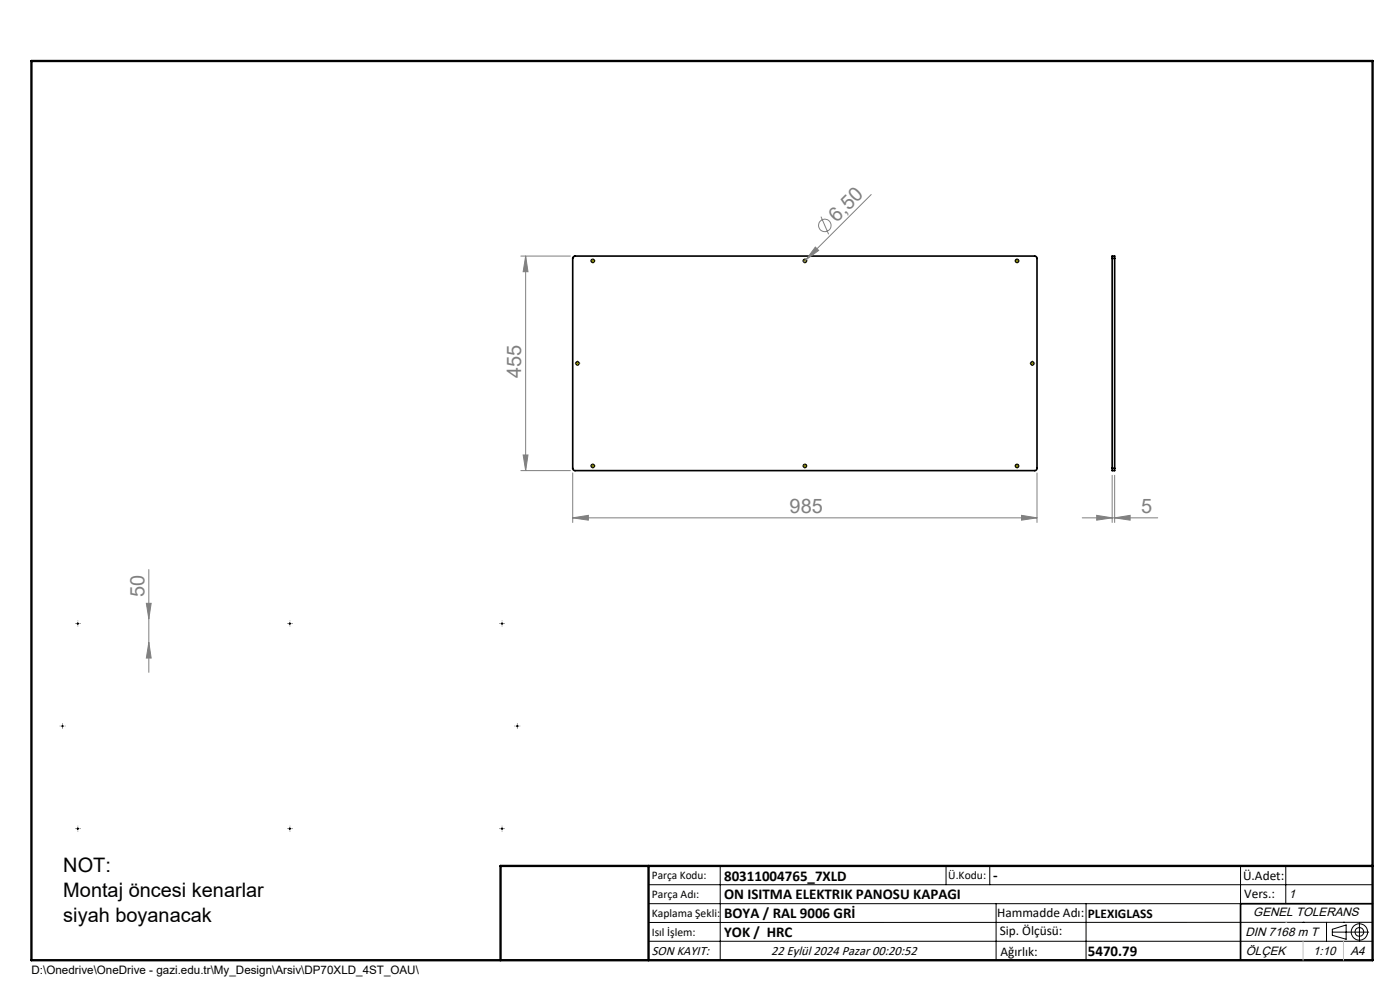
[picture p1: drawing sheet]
<svg xmlns="http://www.w3.org/2000/svg" width="297mm" height="210mm" viewBox="0 0 297 210" stroke-linecap="round" stroke-linejoin="round" font-family="sans-serif">
<g fill="none" stroke="#000" stroke-width=".35">
<path d="M121.6 54.5l.4-.2 97.7 .1 .3 .3-.1 44.9-.3 .2h-97.8l-.3-.4v-44.7zM235.9 54.8v-.5h.6v.5M235.9 54.8v44.5M235.9 54.8h.6M236.5 54.8v44.5M235.9 99.3v.5h.6v-.5M235.9 99.3h.6M291.2 191.7h-28v12"/>
<circle cx="125.7" cy="55.3" r=".33"/>
<circle cx="170.7" cy="55.3" r=".34"/>
<circle cx="215.7" cy="55.3" r=".33"/>
<circle cx="122.5" cy="77.1" r=".32"/>
<circle cx="219" cy="77.1" r=".32"/>
<circle cx="125.7" cy="98.8" r=".33"/>
<circle cx="170.7" cy="98.8" r=".34"/>
<circle cx="215.7" cy="98.8" r=".33"/>
</g>
<g fill="none" stroke="#808080" stroke-width=".21">
<path d="M110.5 54.3h10.5M111.5 54.3v45.5M111.5 54.3l.5 3.3h-1zM173 52.4l.7 .7-2.7 2zM174.2 46l1.6 3.7M184.8 41.3l-14.3 14.3M110.5 99.8h10.5M111 96.5h1l-.5 3.3zM121.5 109.8l3.3-.5v1zM121.5 100.3v10.5M121.5 109.8h98.5M216.7 109.3l3.3 .5-3.3 .5z"/>
<path d="M220 100.3v10.5M229.6 109.8h16M232.7 109.3l3.2 .5-3.2 .5zM235.9 100.8v10M236.5 109.8l3.2-.5v1zM236.5 100.8v10M31 128h1.1l-.5 3.3zM31.6 136.3l.5 3.3h-1.1zM31.6 120.8v21.8"/>
<circle cx="175" cy="47.8" r="1.33"/>
</g>
<g fill="none" stroke="#000" stroke-width=".21">
<path d="M16.3 132.3h.5M16.5 132v.5M61.2 132.3h.5M61.5 132v.5M106.3 132.3h.5M106.5 132v.5M13 154h.5M13.3 153.8v.5M109.5 154h.5M109.7 153.8v.5M16.3 175.8h.5M16.5 175.5v.5"/>
<path d="M61.2 175.8h.5M61.5 175.5v.5M106.3 175.8h.5M106.5 175.5v.5M137.6 187.7h153.6M137.6 191.7h153.6M137.6 199.7h153.6M152.8 183.7v20M200.7 183.7v4M210 183.7v4M211.3 191.7v12M230.4 191.7v12"/>
<path d="M263.2 183.7v20M272.8 183.7v8M276.4 195.6h.1M281.4 195.6v4.1M282.6 197.7h7.8M282.6 197.1l3-.9v3l-3-.8zM285 195.6h.1M288.4 195.8v3.8M291.2 195.6l-153.6 .1"/>
<circle cx="288.4" cy="197.7" r="1.74"/>
<circle cx="288.4" cy="197.7" r=".93"/>
</g>
<g fill="none" stroke="#000" stroke-width=".21" stroke-dasharray="15.2 1.3 1.3 1.3" stroke-linecap="butt">
<path d="M16 132.3h-.1M16.5 131.8v-.1M17 132.3h.1M61 132.3h-.1M61.5 131.8v-.1M62 132.3h.1M106 132.3h-.1M106.5 131.8v-.1M107 132.3h.1M12.8 154h-.1M13.3 153.5v-.1M13.3 154.5v.1"/>
<path d="M109.3 154h-.1M109.8 153.5v-.1M109.8 154.5v.1M16 175.8h-.1M16.5 175.3v-.1M17 175.8h.1M61 175.8h-.1M61.5 175.3v-.1M62 175.8h.1M106 175.8h-.1M106.5 175.3v-.1M107 175.8h.1"/>
</g>
<g fill="none" stroke="#808000" stroke-width=".21" stroke-dasharray="15.2 1.3 1.3 1.3" stroke-linecap="butt">
<path d="M125.3 55.3h-.1M125.8 54.8v-.1M125.8 55.8v.1M170.3 55.3h-.1M170.8 54.8v-.1M170.8 55.8v.1M215.3 55.3h-.1M215.8 54.8v-.1M215.8 55.8v.1M122 77.1h-.1M122.5 76.6v-.1M123 77.1h.1"/>
<path d="M218.5 77.1h-.1M219 76.6v-.1M219.5 77.1h.1M125.3 98.8h-.1M125.8 98.3v-.1M125.8 99.3v.1M170.3 98.8h-.1M170.8 98.3v-.1M170.8 99.3v.1M215.3 98.8h-.1M215.8 98.3v-.1M215.8 99.3v.1"/>
</g>
<g fill="none" stroke="#808000" stroke-width=".21">
<path d="M125.5 55.3h.5M125.8 55.1v.5M170.5 55.3h.5M170.7 55.1v.5M215.5 55.3h.5M215.8 55.1v.5M122.2 77.1h.6M122.5 76.8v.5M218.8 77.1h.5M219 76.8v.5M125.5 98.8h.5M125.8 98.6v.5"/>
<path d="M170.5 98.8h.5M170.7 98.6v.5M215.5 98.8h.5M215.8 98.6v.5"/>
</g>
<path d="M106.2 203.7h185" fill="none" stroke="#000" stroke-width=".25"/>
<path d="M6.7 12.9h284.5v190.8h-284.5zM137.6 183.7v20M291.2 183.7h-185v20" fill="none" stroke="#000" stroke-width=".5"/>
<path d="M272.8 195.6h.1M276.4 199.7v4M285 199.7v4" fill="none" stroke="#c0c0c0" stroke-width=".21"/>
<g fill="#808080">
<path d="M173 52.4l.7 .7-2.7 2z"/>
<path d="M121.5 109.8l3.3-.5v1zM216.7 109.3l3.3 .5-3.3 .5zM232.7 109.3l3.2 .5-3.2 .5zM236.5 109.8l3.2-.5v1z"/>
<path d="M31.6 136.3l.5 3.3h-1.1zM31 128h1.1l-.5 3.3z"/>
<path d="M111.5 54.3l.5 3.3h-1zM111 96.5h1l-.5 3.3z"/>
</g>
<g font-size="4.2" fill="#808080">
<text x="177.5" y="47.3" transform="rotate(-45 177.5 47.3)">6,50</text>
<text x="110.6" y="80.3" transform="rotate(-90 110.6 80.3)">455</text>
<text x="167.5" y="108.9">985</text>
<text x="242.1" y="108.9">5</text>
<text x="30.6" y="126.7" transform="rotate(-90 30.6 126.7)">50</text>
</g>
<g font-size="4.2">
<text x="13.4" y="185.1">NOT:</text>
<text x="13.4" y="190.3">Montaj öncesi kenarlar</text>
<text x="13.4" y="195.5">siyah boyanacak</text>
</g>
<g font-size="3.2">
<text x="153.6" y="186.8">80311004765_7XLD</text>
<text x="153.6" y="190.8">ON ISITMA ELEKTRIK PANOSU KAPAGI</text>
<text x="210.7" y="186.6">-</text>
<text x="153.6" y="194.8">BOYA / RAL 9006 GRİ</text>
<text x="153.6" y="198.8">YOK / HRC</text>
<text x="230.8" y="202.8">5470.79</text>
</g>
<g font-size="2.8">
<text x="263.7" y="186.7">Ü.Adet:</text>
<text x="263.9" y="190.5">Vers.:</text>
<text x="211.5" y="194.5">Hammadde Adı:</text>
<text x="230.8" y="194.7">PLEXIGLASS</text>
<text x="138.3" y="202.6">SON KAYIT:</text>
<text x="163.6" y="202.6">22 Eylül 2024 Pazar 00:20:52</text>
<text x="212.1" y="198.4">Sip. Ölçüsü:</text>
<text x="212.2" y="202.7">Ağırlık:</text>
</g>
<g font-size="2.6">
<text x="273.4" y="190.4">1</text>
<text x="265.9" y="194.4">GENEL TOLERANS</text>
<text x="264.2" y="198.5">DIN 7168 m T</text>
<text x="264.3" y="202.6">ÖLÇEK</text>
<text x="278.5" y="202.6">1:10</text>
<text x="286.5" y="202.6">A4</text>
</g>
<g font-size="2.5">
<text x="138.3" y="186.4">Parça Kodu:</text>
<text x="138.3" y="190.5">Parça Adı:</text>
<text x="201.2" y="186.5">Ü.Kodu:</text>
<text x="138.3" y="194.5">Kaplama Şekli:</text>
<text x="138.3" y="198.6">Isıl İşlem:</text>
<text x="6.7" y="206.7">D:\Onedrive\OneDrive - gazi.edu.tr\My_Design\Arsiv\DP70XLD_4ST_OAU\</text>
</g>
</svg>
